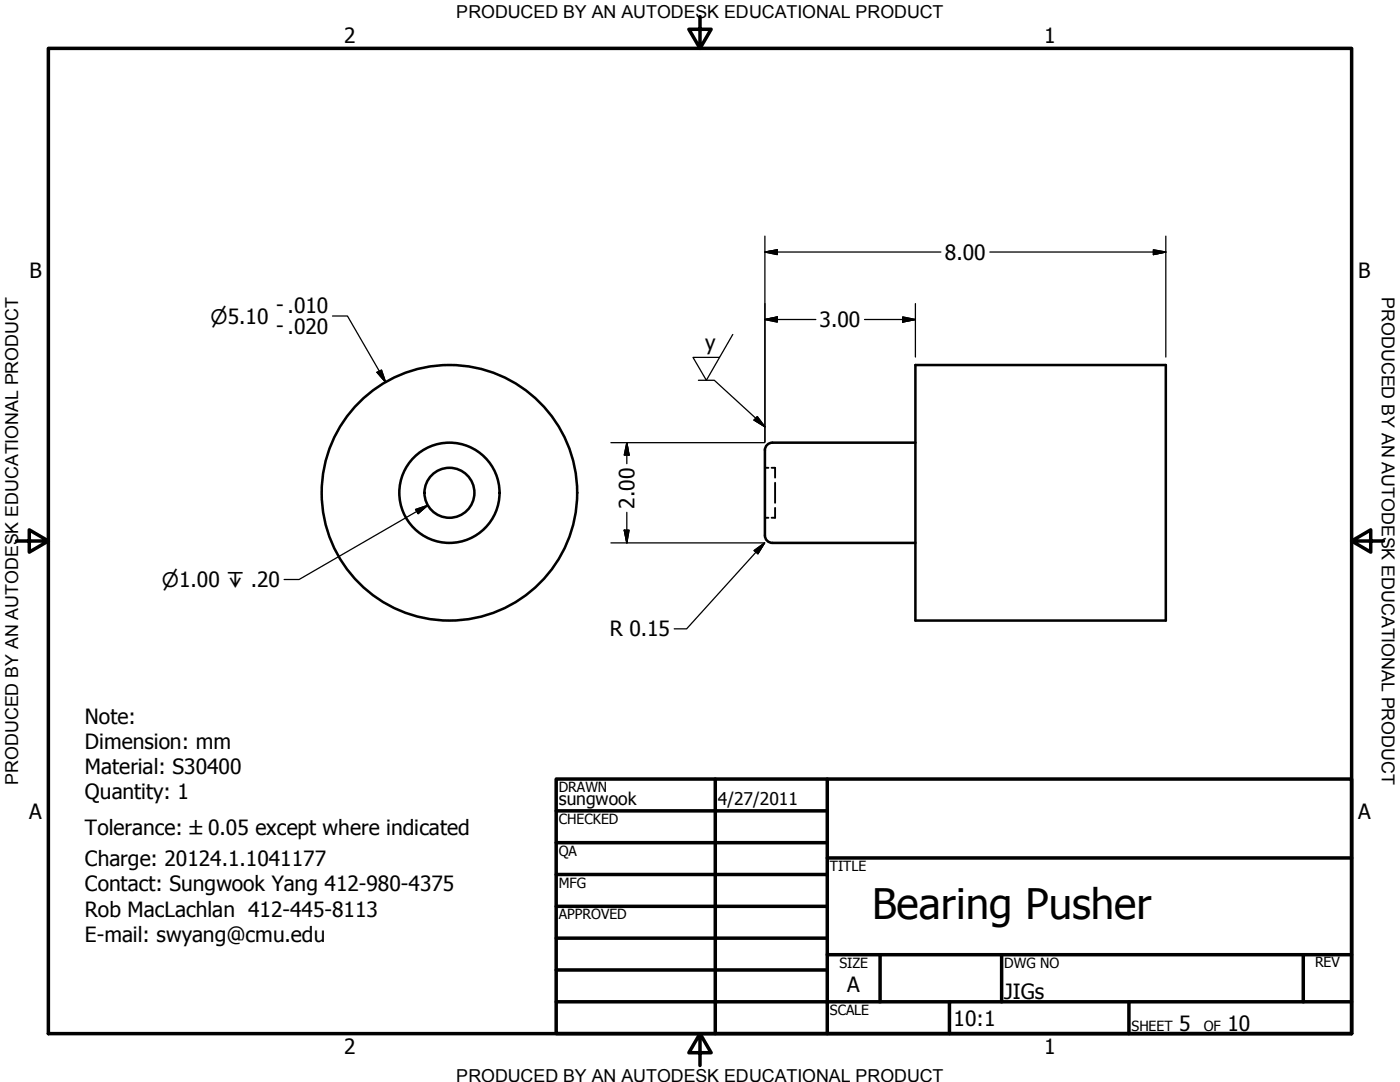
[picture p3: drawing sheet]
<svg xmlns="http://www.w3.org/2000/svg" width="279mm" height="216mm" viewBox="0 0 279 216" stroke-linecap="round" stroke-linejoin="round" font-family="sans-serif">
<!-- layer: Hidden (ANSI) -->
<path d="M152.7 93.3h.7M154 93.3h.7v2M154.7 96.3v4M152.7 103.3h.7M154.7 101.3v2h-.7" fill="none" stroke="#000" stroke-width=".38"/>
<!-- layer: Visible (ANSI) -->
<g fill="none" stroke="#000" stroke-width=".51">
<path d="M182.7 72.8h50v51h-50zM182.7 88.3h-28.6a1.68 1.68 0 0 0-1.4 2.3v16a1.52 1.52 0 0 0 1.4 1.7h28.6"/>
<circle cx="89.7" cy="98.3" r="25.5"/>
<circle cx="89.7" cy="98.3" r="10"/>
<circle cx="89.7" cy="98.3" r="5"/>
</g>
<!-- layer: Border (ANSI) -->
<g fill="none" stroke="#000" stroke-width=".7">
<path d="M9.7 9.7h260v196.5h-260zM139.7 3.3v6.4l-2.2-3.9h4.4l-2.2 3.9M3.3 107.9h6.4l-3.9-2.2v4.5l3.9-2.3M269.7 107.9l3.9 2.3v-4.5l-3.9 2.2h6.4M111 155.4h158.7v50.8h-158.7zM142.7 155.4v50.8M165.1 155.4v50.8M111 161.8h54.1M111 168.1h54.1M111 174.5h54.1M165.1 171.2h104.6M111 180.8h54.1"/>
<path d="M111 187.2h54.1M111 193.5h54.1M111 199.9h158.7M165.1 190.5h104.6M175.6 190.5v9.4M189.5 199.9v6.3M199.9 190.5v9.4M225.3 199.9v6.3M260.1 190.5v9.4M139.7 206.2l2.2 3.9h-4.4l2.2-3.9v6.4"/>
</g>
<!-- layer: Dimension (ANSI) -->
<g fill="none" stroke="#000" stroke-width=".25">
<path d="M152.7 50.3l2.4-.5v1zM152.7 50.3h35.1M152.7 47.1v41.1M197.5 50.3h35.2M230.2 49.8l2.5 .5-2.5 .5zM232.7 47.1v24.1M66.4 63.1h2.9l7.7 13.2M75.2 74.3l.9-.4 .9 2.4zM152.7 63.8l2.4-.6v1.1zM152.7 63.8h10.1M172.5 63.8h10.2M180.1 63.2l2.6 .6-2.6 .5z"/>
<path d="M182.7 60.6v10.6M121.9 88.3h30.7M125.1 88.3l.4 2.5h-.9zM125.1 88.3v4.2M121.9 108.3h30.7M124.6 105.8h.9l-.4 2.5zM125.1 102.2v6.1"/>
</g>
<g fill="#000" stroke="#000" stroke-width=".25">
<path d="M152.7 50.3l2.4-.5zM152.7 50.3l2.4-.5v1zM230.2 50.8l2.5-.5zM230.2 49.8l2.5 .5-2.5 .5zM75.2 74.3l1.8 2zM75.2 74.3l.9-.4 .9 2.4zM152.7 63.8l2.4-.6zM152.7 63.8l2.4-.6v1.1zM180.1 64.3l2.6-.5zM180.1 63.2l2.6 .6-2.6 .5zM125.1 88.3l.4 2.5zM125.1 88.3l.4 2.5h-.9z"/>
<path d="M124.6 105.8l.5 2.5zM124.6 105.8h.9l-.4 2.5z"/>
</g>
<!-- layer: Symbol (ANSI) -->
<path d="M139.4 75.9h3.2l10.1 9.3M146.2 66.7l-5.2 9.2-2.7-4.6h5.3M151.1 83.1l1.6 2.1-2.2-1.4zM82.9 101.7l2.4-.9-1.9 1.7zM85.3 100.8l-25.6 14.8h-3M150.5 109.9l2.1-1.6-1.3 2.2zM152.6 108.3l-15.6 17.2h-2.4" fill="none" stroke="#000" stroke-width=".25"/>
<path d="M150.5 83.8l2.2 1.4zM151.1 83.1l1.6 2.1-2.2-1.4zM83.4 102.5l1.9-1.7zM82.9 101.7l2.4-.9-1.9 1.7zM152.6 108.3l-1.3 2.2zM150.5 109.9l2.1-1.6-1.3 2.2z" fill="#000" stroke="#000" stroke-width=".25"/>
<text font-size="8.4" x="174.1" y="183.3">Bearing Pusher</text>
<g font-size="4.2">
<text x="68.7" y="8.6">2</text>
<text x="208.4" y="8.6">1</text>
<text x="188.6" y="51.8">8.00</text>
<text x="5.9" y="55.5">B</text>
<text x="271.1" y="55.5">B</text>
<text x="55.1" y="62.2">- .010</text>
<text x="163.6" y="65.3">3.00</text>
<text x="55.1" y="66.5">- .020</text>
<text x="140.7" y="69.8">y</text>
<text x="126.6" y="101.5" transform="rotate(-90 126.6 101.5)">2.00</text>
<text x="121.7" y="127">R 0.15</text>
<text x="17" y="144.5">Note:</text>
<text x="17" y="149.5">Dimension: mm</text>
<text x="17" y="154.5">Material: S30400</text>
<text x="17" y="159.5">Quantity: 1</text>
<text x="5.8" y="163.4">A</text>
<text x="17" y="166.6">Tolerance: ±0.05 except where indicated</text>
<text x="271" y="163.4">A</text>
<text x="17" y="172.8">Charge: 20124.1.1041177</text>
<text x="17" y="177.9">Contact: Sungwook Yang 412-980-4375</text>
<text x="17" y="182.9">Rob MacLachlan 412-445-8113</text>
<text x="17" y="187.9">E-mail: swyang@cmu.edu</text>
<text x="169.1" y="198">A</text>
<text x="200.4" y="199.3">JIGs</text>
<text x="190.3" y="204.7">10:1</text>
<text x="235.3" y="205.7">5</text>
<text x="245" y="205.7">10</text>
<text x="68.7" y="210.3">2</text>
<text x="208.4" y="210.3">1</text>
</g>
<g font-size="4">
<text x="42" y="64.6">⌀5.10</text>
<text x="32.3" y="117.2">⌀1.00 ↧ .20</text>
</g>
<g font-size="3.6">
<text x="91.1" y="3.6">PRODUCED BY AN AUTODESK EDUCATIONAL PRODUCT</text>
<text x="275.8" y="59.3" transform="rotate(90 275.8 59.3)">PRODUCED BY AN AUTODESK EDUCATIONAL PRODUCT</text>
<text x="3.6" y="156.6" transform="rotate(-90 3.6 156.6)">PRODUCED BY AN AUTODESK EDUCATIONAL PRODUCT</text>
<text x="91.1" y="215.9">PRODUCED BY AN AUTODESK EDUCATIONAL PRODUCT</text>
</g>
<g font-size="3.5">
<text x="111.5" y="160.6">sungwook</text>
<text x="143.3" y="160.7">4/27/2011</text>
</g>
<g font-size="2.8">
<text x="111.5" y="158">DRAWN</text>
<text x="111.5" y="164.4">CHECKED</text>
<text x="111.5" y="170.8">QA</text>
<text x="165.6" y="173.7">TITLE</text>
<text x="111.5" y="177.1">MFG</text>
<text x="111.5" y="183.5">APPROVED</text>
<text x="167.5" y="193.1">SIZE</text>
<text x="200.4" y="193.1">DWG NO</text>
<text x="262.4" y="193">REV</text>
<text x="165.6" y="202.5">SCALE</text>
<text x="225.8" y="205.7">SHEET</text>
<text x="240.2" y="205.7">OF</text>
</g>
</svg>
